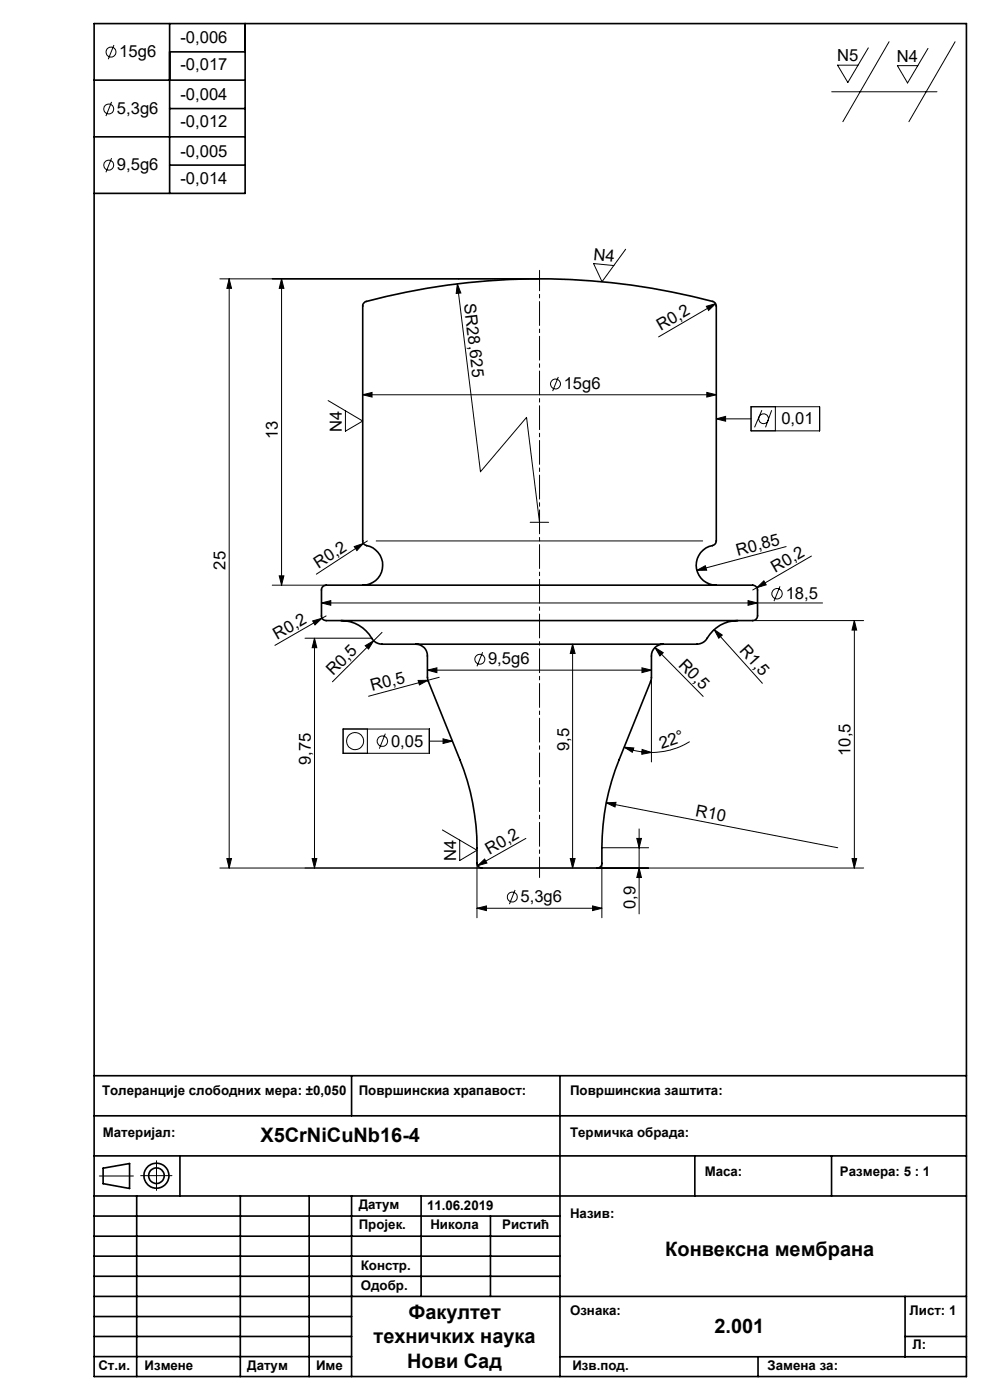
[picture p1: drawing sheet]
<svg xmlns="http://www.w3.org/2000/svg" width="210mm" height="297mm" viewBox="0 0 210 297" stroke-linecap="round" stroke-linejoin="round" font-family="sans-serif">
<g fill="none" stroke="#000" stroke-width=".21">
<path d="M24.2 9.6l-1.2 3M176.4 19.5h22.4M184.2 10.2l-4.4 7.3-2.1-3.7h4.3M188.6 8.9l-9.8 16.9M196.9 10.3l-4.4 7.3-2.1-3.7h4.3M202.6 8.9l-9.8 16.9M23.7 21.6l-1.2 3M23.7 33.5l-1.2 3M46.6 59.2h67.8v1.1M48.6 59.2v124.9M48.6 59.2l.5 2h-1zM59.7 59.2v64.9"/>
<path d="M59.7 59.2l.5 2h-1zM132.7 52.9l-5 6.9-1.8-3.9 4.3 .4M97 60.2l.8 2-1 .1zM97 60.2l4.9 39.9 9.8-11.6 2.7 22.3M118.4 80l-1.2 3M149.8 65l2-.6-1.5 1.5zM151.8 64.4l-12.1 7.1M69.6 85l7.3 4.3-3.6 2.2v-4.4M76.9 83.7l2-.4v.9zM76.9 83.7h75M149.9 83.3l2 .4-2 .5zM151.9 88.9h7.4"/>
<path d="M151.9 88.9l2-.6v1.1zM159.3 86.3h14.5v5.1h-14.5zM161.6 87l-1.5 3.7M163.7 87l-1.3 3.7M164.5 86.3v5.1M75.1 116l2-.7-1.4 1.5zM77.1 115.3l-10 6.5M77.9 114.8l-.8 .5M79.8 114.8h69.2M112.5 110.8h3.9M114.4 108.9v3.9M166.8 116l-19 5"/>
<path d="M172.1 118l-11.6 6.7M57.7 124.1h11.5M59.2 122.2h1l-.5 1.9zM64.7 135.4h14.1M66.3 131.7l2-.5-1.5 1.4zM66.7 135.4l.5 2h-1zM66.7 135.4v48.7M68.2 127.9l2-.5v1zM68.2 127.9h106.3M68.3 131.2l-10 5.7M69.2 130.7l-.9 .5M77.5 137l1.8-1.1-1.1 1.8z"/>
<path d="M79.3 135.9l-8.8 8.7M81 134.2l-1.7 1.7M102.4 138.4l-1.2 3M121.5 136.7l.5 1.9h-1zM121.5 136.7v47.4M138.9 137.4l1.8 1.1-.7 .7zM138.9 137.4l10.3 10.3M147.8 121l1.8-1 .3 1zM151.5 133.6l1.7 1.1-.7 .7zM151.5 133.6l10.2 11.4M158.7 127.4l2 .5-2 .5zM159.7 131.7h23.5"/>
<path d="M160.5 124.7l1.5-1.5 .5 .9zM160.5 124.7l-.8 .5M165.5 124.4l-1.3 3.1M181.2 131.7l.5 2h-1zM181.2 131.7v52.4M72.8 154.7h18.3v5.1h-18.3zM77.9 154.7v5.1M81.7 155.6l-1.2 3.2M88.7 144.4l2.1-.1-1.8 1zM90.7 142.2l2-.5v1zM90.7 142.2h47.5M90.8 144.3l-12.6 3.4"/>
<path d="M91.1 157.2h4.9M93.2 143.7l-2.4 .6M94 156.7l2 .5-2 .5zM132.4 158.5l2 .2-.3 .9zM132.4 158.5a15.1 15.1 0 0 0 5.8 1.1M136.2 141.7l2 .5-2 .5zM136.2 159l2 .6-2.1 .4zM138.2 143.7v17.9M146.3 157.3a15.7 15.7 0 0 1-8.1 2.3M93.8 176.1l7.4 4.3-3.7 2.2v-4.4M111.5 177.9l-10.2 5.8M127.7 179.8h9.9"/>
<path d="M128.6 170.3l2.1-.1-.2 1zM128.6 170.3l49.1 9.5M135.1 177.9h1l-.5 1.9zM135.6 175.9v18M46.6 184.1h55.6M48.1 182.1h1l-.5 2zM66.2 182.1h1l-.5 2zM101.2 192.7l2-.5v1zM101.2 183.2v11.5M101.2 192.7h26.5M101.3 183.7l1.5-1.5 .5 .9zM109.3 188.8l-1.2 3"/>
<path d="M121 182.1h1l-.5 2zM125.7 192.2l2 .5-2 .5zM126.7 184.1h56.5M127.7 183.2v11.5M135.6 184.1l.5 2.1h-1zM180.7 182.1h1l-.5 2zM21.1 249.5h7.2M29.8 249.4h6.7M33.2 246.2v6.4"/>
<circle cx="23.5" cy="11" r="1.05"/>
<circle cx="23.1" cy="35" r="1.06"/>
<circle cx="23.1" cy="23.1" r="1.05"/>
<circle cx="117.8" cy="81.5" r="1.06"/>
<circle cx="162" cy="88.8" r="1.04"/>
<circle cx="101.8" cy="139.9" r="1.05"/>
<circle cx="164.8" cy="126" r="1.11"/>
<circle cx="75.3" cy="157.2" r="1.81"/>
<circle cx="81.1" cy="157.2" r="1.12"/>
<circle cx="108.7" cy="190.3" r="1.05"/>
</g>
<g fill="none" stroke="#000" stroke-width=".35">
<path d="M20 5h185v287h-185zM20 17h32M36 11h16M36 5v36M52 5v36h-32M20 29h32M36 23h16M36 35h16M68.6 124.3l.6-.2h89.5a1.56 1.56 0 0 1 2 .9v5.7a1.18 1.18 0 0 1-1.6 1h-88.9a1.6 1.6 0 0 1-2-.9v-5.8zM72.4 131.7a8 8 0 0 1 6.9 4.2 3.6 3.6 0 0 0 3 .8h65a2.79 2.79 0 0 0 2.7-1.3 7.4 7.4 0 0 1 6.5-3.7M76.9 124.1a4.3 4.3 0 0 0 4.3-4 4.3 4.3 0 0 0-3.8-4.5l-.5-.7v-50a1.01 1.01 0 0 1 .8-.9 141.8 141.8 0 0 1 73.8 .1l.2 .2 .2 .6v49.9a1.07 1.07 0 0 1-.8 .9 4.2 4.2 0 0 0-3.4 4.6 4.2 4.2 0 0 0 4.2 3.8M88.2 136.7a2.41 2.41 0 0 1 2.5 2.5l.1 5.2 6.7 16.7a54 54 0 0 1 3.7 22.2 1.18 1.18 0 0 0 1.5 .8h23a1.59 1.59 0 0 0 1.9-.6 56.2 56.2 0 0 1 3.7-22.4l6.8-16.7 .1-5.2a2.47 2.47 0 0 1 2.5-2.5"/>
<path d="M20 228.2h185M20 236.7h185M74.6 228.2v8.5M118.8 228.2v63.8M20 245.2h185M20 253.7h185M20 258h98.8M21.9 247.8l5.6-1v5.3l-5.6-1zM29 253.7v38.3M38.2 245.2v8.5M51 253.7v38.3M65.6 253.7v38.3"/>
<path d="M74.6 253.7v38.3M89.3 253.7v21.3M104 258v17M147.4 245.2v8.5M176.4 245.2v8.5M20 275h185M20 262.3h98.8M20 266.5h98.8M20 270.8h98.8M20 279.3h54.6M192 275v12.8M20 283.5h54.6"/>
<path d="M20 287.8h54.6M118.8 287.8h86.2M160.8 287.8v4.2M192 283.5h13"/>
<circle cx="33.2" cy="249.4" r="1.65"/>
<circle cx="33.2" cy="249.4" r="2.64"/>
</g>
<path d="M114.4 186.2v-128.9" fill="none" stroke="#000" stroke-width=".21" stroke-dasharray="5.1 .8 .8 .8" stroke-dashoffset=".7"/>
<g fill="#000">
<path d="M97 60.2l.8 2-1 .1zM149.8 65l2-.6-1.5 1.5zM75.1 116l2-.7-1.4 1.5zM66.3 131.7l2-.5-1.5 1.4zM77.5 137l1.8-1.1-1.1 1.8zM138.9 137.4l1.8 1.1-.7 .7zM147.8 121l1.8-1 .3 1zM151.5 133.6l1.7 1.1-.7 .7zM160.5 124.7l1.5-1.5 .5 .9zM88.7 144.4l2.1-.1-1.8 1zM128.6 170.3l2.1-.1-.2 1zM101.3 183.7l1.5-1.5 .5 .9z"/>
<path d="M48.6 59.2l.5 2h-1zM48.1 182.1h1l-.5 2zM59.7 59.2l.5 2h-1zM59.2 122.2h1l-.5 1.9z"/>
<path d="M151.9 88.9l2-.6v1.1zM94 156.7l2 .5-2 .5z"/>
<path d="M121.5 136.7l.5 1.9h-1zM121 182.1h1l-.5 2zM181.2 131.7l.5 2h-1zM180.7 182.1h1l-.5 2zM66.7 135.4l.5 2h-1zM66.2 182.1h1l-.5 2zM135.1 177.9h1l-.5 1.9zM135.6 184.1l.5 2.1h-1z"/>
<path d="M132.4 158.5l2 .2-.3 .9zM136.2 159l2 .6-2.1 .4z"/>
<path d="M101.2 192.7l2-.5v1zM125.7 192.2l2 .5-2 .5zM90.7 142.2l2-.5v1zM136.2 141.7l2 .5-2 .5zM68.2 127.9l2-.5v1zM158.7 127.4l2 .5-2 .5zM76.9 83.7l2-.4v.9zM149.9 83.3l2 .4-2 .5z"/>
</g>
<g font-size="4.2">
<text x="55.2" y="242.3">X5CrNiCuNb16-4</text>
<text x="141.1" y="266.4">Конвексна мембрана</text>
<text x="86.6" y="279.8">Факултет</text>
<text x="79.2" y="285">техничких наука</text>
<text x="151.5" y="282.8">2.001</text>
<text x="86.4" y="290.2">Нови Сад</text>
</g>
<g font-size="3.5">
<text x="38.3" y="9.1">-0,006</text>
<text x="25.3" y="12.2">15g6</text>
<text x="38.3" y="14.9">-0,017</text>
<text x="177.5" y="13">N5</text>
<text x="190.2" y="13.1">N4</text>
<text x="38.3" y="21.3">-0,004</text>
<text x="24.8" y="24.2">5,3g6</text>
<text x="38.3" y="27">-0,012</text>
<text x="38.3" y="33.3">-0,005</text>
<text x="24.8" y="36.1">9,5g6</text>
<text x="38.3" y="39.1">-0,014</text>
<text x="125.8" y="55.1" transform="rotate(5 125.8 55.1)">N4</text>
<text x="98.4" y="64.6" transform="rotate(83 98.4 64.6)">SR28,625</text>
<text x="140.2" y="70.3" transform="rotate(-30 140.2 70.3)">R0,2</text>
<text x="119.6" y="82.6">15g6</text>
<text x="59" y="93.2" transform="rotate(-90 59 93.2)">13</text>
<text x="72.5" y="91.6" transform="rotate(-90 72.5 91.6)">N4</text>
<text x="165.7" y="90">0,01</text>
<text x="156.5" y="117.9" transform="rotate(-15 156.5 117.9)">R0,85</text>
<text x="47.8" y="120.8" transform="rotate(-90 47.8 120.8)">25</text>
<text x="67.5" y="120.6" transform="rotate(-33 67.5 120.6)">R0,2</text>
<text x="164.5" y="121.5" transform="rotate(-30 164.5 121.5)">R0,2</text>
<text x="166.7" y="127.1">18,5</text>
<text x="58.8" y="135.8" transform="rotate(-30 58.8 135.8)">R0,2</text>
<text x="70.7" y="143.4" transform="rotate(-45 70.7 143.4)">R0,5</text>
<text x="103.5" y="141">9,5g6</text>
<text x="143.8" y="141.2" transform="rotate(45 143.8 141.2)">R0,5</text>
<text x="156.7" y="138.1" transform="rotate(48 156.7 138.1)">R1,5</text>
<text x="78.9" y="146.7" transform="rotate(-15 78.9 146.7)">R0,5</text>
<text x="83" y="158.4">0,05</text>
<text x="120.7" y="159.4" transform="rotate(-90 120.7 159.4)">9,5</text>
<text x="140.3" y="158.9" transform="rotate(-18 140.3 158.9)">22°</text>
<text x="180.4" y="160.4" transform="rotate(-90 180.4 160.4)">10,5</text>
<text x="65.9" y="162.3" transform="rotate(-90 65.9 162.3)">9,75</text>
<text x="147.4" y="173.1" transform="rotate(11 147.4 173.1)">R10</text>
<text x="96.7" y="182.7" transform="rotate(-90 96.7 182.7)">N4</text>
<text x="103.9" y="181.4" transform="rotate(-30 103.9 181.4)">R0,2</text>
<text x="110.4" y="191.4">5,3g6</text>
<text x="134.8" y="192.9" transform="rotate(-90 134.8 192.9)">0,9</text>
</g>
<g font-size="2.8">
<text x="21.7" y="232.3">Толеранције слободних мера: ±0,050</text>
<text x="76.1" y="232.3">Површинскиа храпавост:</text>
<text x="120.9" y="232.3">Површинскиа заштита:</text>
<text x="21.8" y="241.2">Материјал:</text>
<text x="120.9" y="241.2">Термичка обрада:</text>
<text x="149.5" y="249.5">Маса:</text>
<text x="178.2" y="249.5">Размера: 5 : 1</text>
<text x="76.1" y="256.5">Датум</text>
<text x="90.6" y="256.8">11.06.2019</text>
<text x="76.1" y="260.7">Пројек.</text>
<text x="91.3" y="260.7">Никола</text>
<text x="106.5" y="260.7">Ристић</text>
<text x="120.9" y="258.4">Назив:</text>
<text x="76.5" y="269.5">Констр.</text>
<text x="76.5" y="273.6">Одобр.</text>
<text x="120.9" y="279">Ознака:</text>
<text x="192.9" y="279">Лист: 1</text>
<text x="193.6" y="286.3">Л:</text>
<text x="20.9" y="290.5">Ст.и.</text>
<text x="30.6" y="290.5">Измене</text>
<text x="52.5" y="290.5">Датум</text>
<text x="67" y="290.5">Име</text>
<text x="121.4" y="290.5">Изв.под.</text>
<text x="162.8" y="290.5">Замена за:</text>
</g>
</svg>
